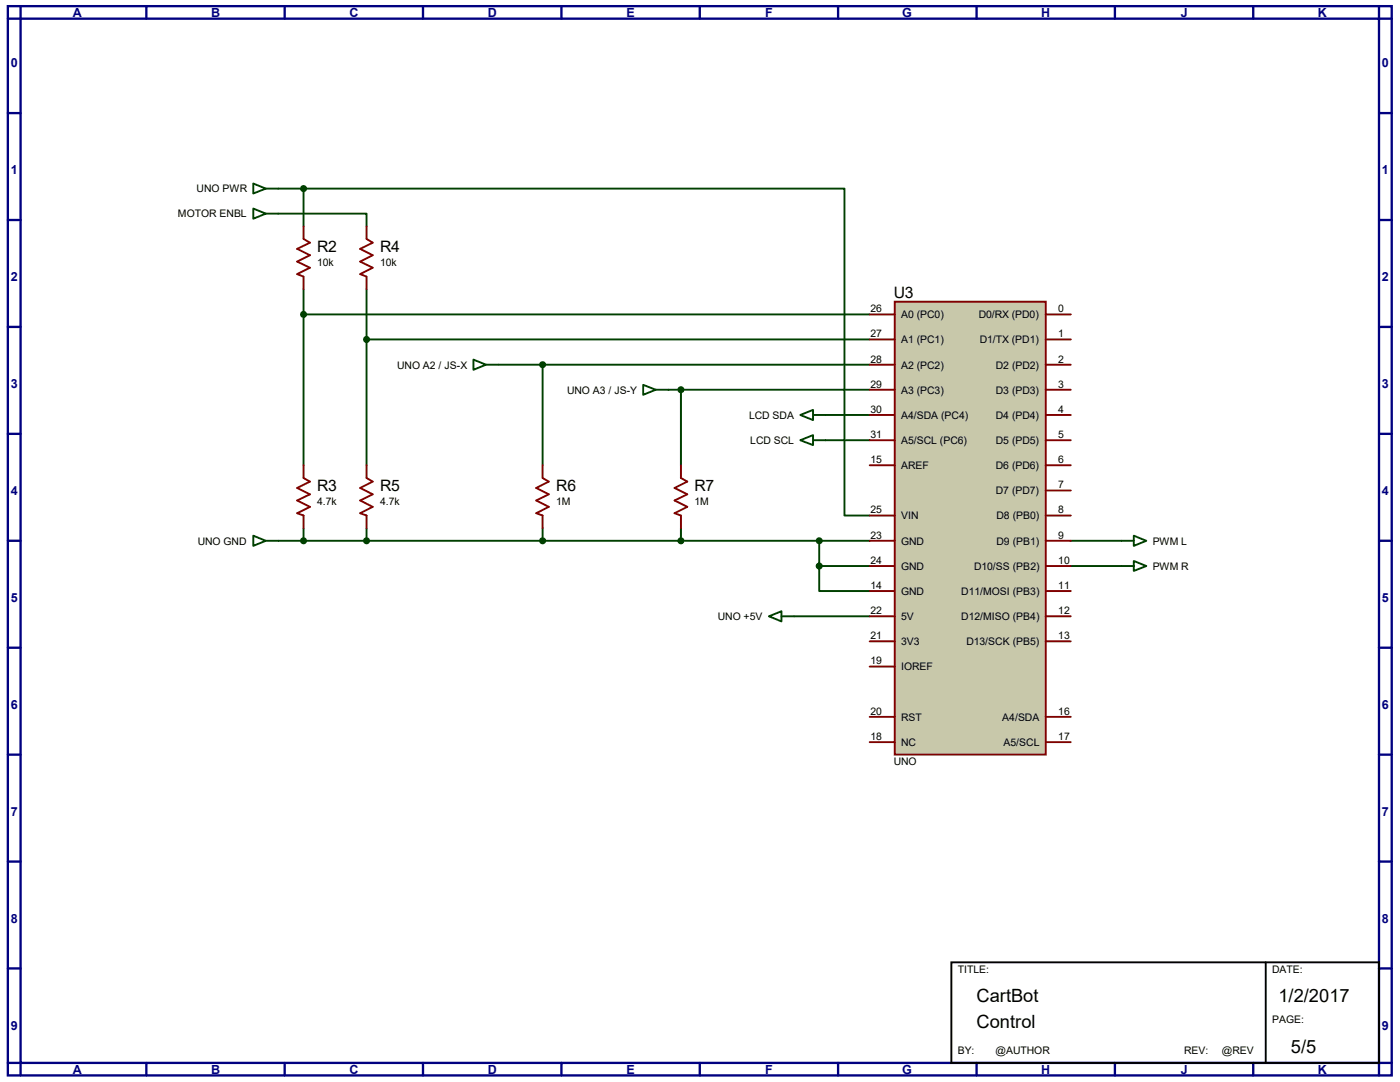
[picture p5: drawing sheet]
<svg xmlns="http://www.w3.org/2000/svg" width="279mm" height="216mm" viewBox="0 0 279 216" stroke-linecap="round" stroke-linejoin="round" font-family="sans-serif">
<g fill="none" stroke="#000080" stroke-width=".47">
<path d="M1.6 1.2h276.1v213.4h-276.1zM4.1 3.7h271.1v208.4h-271.1zM4.1 1.2v2.5h-2.5M29.2 1.2v2.5M56.8 1.2v2.5M84.4 1.2v2.5M112.1 1.2v2.5M139.7 1.2v2.5M167.3 1.2v2.5M194.9 1.2v2.5M222.5 1.2v2.5M250.1 1.2v2.5"/>
<path d="M275.2 1.2v2.5h2.5M1.6 22.6h2.5M275.2 22.6h2.5M1.6 43.9h2.5M275.2 43.9h2.5M1.6 65.2h2.5M275.2 65.2h2.5M1.6 86.6h2.5M275.2 86.6h2.5M1.6 107.9h2.5M275.2 107.9h2.5M1.6 129.2h2.5"/>
<path d="M275.2 129.2h2.5M1.6 150.6h2.5M275.2 150.6h2.5M1.6 171.9h2.5M275.2 171.9h2.5M1.6 193.3h2.5M275.2 193.3h2.5M1.6 212.1h2.5v2.5M29.2 212.1v2.5M56.8 212.1v2.5M84.4 212.1v2.5M112.1 212.1v2.5"/>
<path d="M139.7 212.1v2.5M167.3 212.1v2.5M194.9 212.1v2.5M222.5 212.1v2.5M250.1 212.1v2.5M277.7 212.1h-2.5v2.5"/>
</g>
<path d="M189.9 192h85.3v20.1h-85.3zM252.6 192v20.1" fill="none" stroke="#000" stroke-width=".38"/>
<g fill="none" stroke="#004000" stroke-width=".38">
<path d="M55.5 37.6h5.1M60.6 37.6h107.9v65.3h5.1M60.6 37.6v7.6M55.5 42.6h17.7v2.6M60.6 57.7v35.1M73.2 57.7v35.1M60.6 62.7h113M73.2 67.7h100.4M99.5 72.8h74.1M108.3 72.8v20M133.4 77.8h40.2M135.9 77.8v15"/>
<path d="M164.8 82.8h8.8M164.8 87.8h8.8M55.5 107.9h118.1M60.6 105.4v2.5M73.2 105.4v2.5M108.3 105.4v2.5M135.9 105.4v2.5M163.5 112.9v5h10.1M163.5 112.9h10.1M163.5 107.9v5M213.7 107.9h10.1M213.7 112.9h10.1"/>
<path d="M158.5 123h15.1"/>
</g>
<path d="M178.6 60.2h30.1v90.4h-30.1z" fill="#c8c8aa" stroke="#800000" stroke-width=".38"/>
<g fill="none" stroke="#800000" stroke-width=".38">
<path d="M60.6 45.2v2.5l1.2 .7-2.5 1.3 2.5 1.2-2.5 1.3 2.5 1.2-2.5 1.3 1.3 .5v2.5M73.2 45.2v2.5l1.2 .7-2.5 1.3 2.5 1.2-2.5 1.3 2.5 1.2-2.5 1.3 1.3 .5v2.5M173.6 67.7h5M173.6 62.7h5M173.6 72.8h5M173.6 77.8h5M208.7 67.7h5M208.7 62.7h5M208.7 72.8h5M208.7 77.8h5M60.6 92.8v2.6l1.2 .7-2.5 1.3 2.5 1.2-2.5 1.3 2.5 1.2-2.5 1.3 1.3 .5v2.5M73.2 92.8v2.6l1.2 .7-2.5 1.3 2.5 1.2-2.5 1.3 2.5 1.2-2.5 1.3 1.3 .5v2.5"/>
<path d="M108.3 92.8v2.6l1.2 .7-2.5 1.3 2.5 1.2-2.5 1.3 2.5 1.2-2.5 1.3 1.3 .5v2.5M135.9 92.8v2.6l1.3 .7-2.6 1.3 2.6 1.2-2.6 1.3 2.6 1.2-2.6 1.3 1.3 .5v2.5M173.6 82.8h5M173.6 87.8h5M173.6 92.8h5M208.7 82.8h5M208.7 87.8h5M208.7 92.8h5M208.7 97.9h5M173.6 102.9h5M173.6 107.9h5M173.6 112.9h5"/>
<path d="M173.6 117.9h5M208.7 102.9h5M208.7 107.9h5M208.7 112.9h5M208.7 117.9h5M173.6 123h5M173.6 128h5M173.6 133h5M208.7 123h5M208.7 128h5M173.6 143h5M173.6 148.1h5"/>
<path d="M208.7 143h5M208.7 148.1h5"/>
</g>
<g fill="none" stroke="#004000" stroke-width=".38">
<path d="M50.5 36.6l2.5 1-2.5 1zM53 37.6h2.5M50.5 41.6l2.5 1-2.5 1zM53 42.6h2.5M94.5 71.8l2.5 1-2.5 1zM97 72.8h2.5M128.4 76.8l2.5 1-2.5 1zM130.9 77.8h2.5M159.7 82.8l2.6-1v2zM159.7 87.8l2.6-1v2zM162.3 82.8h2.5M162.3 87.8h2.5"/>
<path d="M50.5 106.9l2.5 1-2.5 1zM53 107.9h2.5M223.8 107.9h2.5M223.8 112.9h2.5M226.3 106.9l2.5 1-2.5 1zM226.3 111.9l2.5 1-2.5 1zM153.5 123l2.5-1v2zM156 123h2.5"/>
</g>
<g fill="#004000" stroke="#004000" stroke-width=".38">
<circle cx="73.2" cy="67.7" r=".51"/>
<circle cx="60.6" cy="62.7" r=".51"/>
<circle cx="60.6" cy="37.6" r=".51"/>
<circle cx="60.6" cy="107.9" r=".51"/>
<circle cx="163.5" cy="107.9" r=".51"/>
<circle cx="163.5" cy="112.9" r=".51"/>
<circle cx="73.2" cy="107.9" r=".51"/>
<circle cx="108.3" cy="107.9" r=".51"/>
<circle cx="135.9" cy="107.9" r=".51"/>
<circle cx="135.9" cy="77.8" r=".51"/>
<circle cx="108.3" cy="72.8" r=".51"/>
</g>
<g font-size="3.6">
<text x="194.9" y="200">CartBot</text>
<text x="255.1" y="200">1/2/2017</text>
<text x="194.9" y="205.1">Control</text>
<text x="257.6" y="210.1">5/5</text>
</g>
<g font-size="3.1">
<text x="63.3" y="50.3">R2</text>
<text x="75.9" y="50.3">R4</text>
<text x="178.4" y="59.4">U3</text>
<text x="63.3" y="98">R3</text>
<text x="75.9" y="98">R5</text>
<text x="111" y="98">R6</text>
<text x="138.6" y="98">R7</text>
</g>
<g font-size="2.5" fill="#000080">
<text x="14.5" y="3.4">A</text>
<text x="42.1" y="3.4">B</text>
<text x="69.7" y="3.4">C</text>
<text x="97.4" y="3.4">D</text>
<text x="125" y="3.4">E</text>
<text x="152.7" y="3.4">F</text>
<text x="180.1" y="3.4">G</text>
<text x="207.8" y="3.4">H</text>
<text x="235.6" y="3.4">J</text>
<text x="263" y="3.4">K</text>
<text x="2.2" y="13.5">0</text>
<text x="275.8" y="13.5">0</text>
<text x="2.2" y="34.8">1</text>
<text x="275.8" y="34.8">1</text>
<text x="2.2" y="56.1">2</text>
<text x="275.8" y="56.1">2</text>
<text x="2.2" y="77.5">3</text>
<text x="275.8" y="77.5">3</text>
<text x="2.2" y="98.8">4</text>
<text x="275.8" y="98.8">4</text>
<text x="2.2" y="120.1">5</text>
<text x="275.8" y="120.1">5</text>
<text x="2.2" y="141.5">6</text>
<text x="275.8" y="141.5">6</text>
<text x="2.2" y="162.8">7</text>
<text x="275.8" y="162.8">7</text>
<text x="2.2" y="184.1">8</text>
<text x="275.8" y="184.1">8</text>
<text x="2.2" y="205.5">9</text>
<text x="275.8" y="205.5">9</text>
<text x="14.5" y="214.3">A</text>
<text x="42.1" y="214.3">B</text>
<text x="69.7" y="214.3">C</text>
<text x="97.4" y="214.3">D</text>
<text x="125" y="214.3">E</text>
<text x="152.7" y="214.3">F</text>
<text x="180.1" y="214.3">G</text>
<text x="207.8" y="214.3">H</text>
<text x="235.6" y="214.3">J</text>
<text x="263" y="214.3">K</text>
</g>
<g font-size="2.1">
<text x="39.2" y="38.4">UNO PWR</text>
<text x="35.5" y="43.4">MOTOR ENBL</text>
<text x="63.3" y="53.1">10k</text>
<text x="75.9" y="53.1">10k</text>
<text x="173.7" y="62.3">26</text>
<text x="179.8" y="63.5">A0 (PC0)</text>
<text x="195.3" y="63.5">D0/RX (PD0)</text>
<text x="211.2" y="62.3">0</text>
<text x="173.7" y="67.3">27</text>
<text x="179.8" y="68.5">A1 (PC1)</text>
<text x="195.5" y="68.5">D1/TX (PD1)</text>
<text x="211.2" y="67.3">1</text>
<text x="79.2" y="73.5">UNO A2 / JS-X</text>
<text x="173.7" y="72.3">28</text>
<text x="173.7" y="77.3">29</text>
<text x="179.8" y="73.5">A2 (PC2)</text>
<text x="198.8" y="73.5">D2 (PD2)</text>
<text x="211.2" y="72.3">2</text>
<text x="211.2" y="77.3">3</text>
<text x="113.2" y="78.5">UNO A3 / JS-Y</text>
<text x="149.5" y="83.6">LCD SDA</text>
<text x="173.7" y="82.4">30</text>
<text x="179.8" y="78.5">A3 (PC3)</text>
<text x="179.8" y="83.6">A4/SDA (PC4)</text>
<text x="198.8" y="78.5">D3 (PD3)</text>
<text x="198.8" y="83.6">D4 (PD4)</text>
<text x="211.2" y="82.4">4</text>
<text x="149.7" y="88.6">LCD SCL</text>
<text x="173.7" y="87.4">31</text>
<text x="179.8" y="88.6">A5/SCL (PC6)</text>
<text x="198.8" y="88.6">D5 (PD5)</text>
<text x="211.2" y="87.4">5</text>
<text x="173.7" y="92.4">15</text>
<text x="179.8" y="93.6">AREF</text>
<text x="198.8" y="93.6">D6 (PD6)</text>
<text x="211.2" y="92.4">6</text>
<text x="63.3" y="100.8">4.7k</text>
<text x="75.9" y="100.8">4.7k</text>
<text x="111" y="100.8">1M</text>
<text x="138.6" y="100.8">1M</text>
<text x="198.8" y="98.6">D7 (PD7)</text>
<text x="211.2" y="97.5">7</text>
<text x="173.7" y="102.4">25</text>
<text x="173.7" y="107.5">23</text>
<text x="179.8" y="103.6">VIN</text>
<text x="198.9" y="103.6">D8 (PB0)</text>
<text x="211.2" y="102.4">8</text>
<text x="211.2" y="107.5">9</text>
<text x="39.5" y="108.7">UNO GND</text>
<text x="173.7" y="112.5">24</text>
<text x="179.8" y="108.7">GND</text>
<text x="179.8" y="113.7">GND</text>
<text x="194.4" y="113.7">D10/SS (PB2)</text>
<text x="198.9" y="108.7">D9 (PB1)</text>
<text x="211.2" y="112.5">10</text>
<text x="230" y="108.7">PWM L</text>
<text x="230" y="113.7">PWM R</text>
<text x="173.7" y="117.5">14</text>
<text x="179.8" y="118.7">GND</text>
<text x="191.9" y="118.7">D11/MOSI (PB3)</text>
<text x="211.2" y="117.5">11</text>
<text x="143.3" y="123.7">UNO +5V</text>
<text x="173.7" y="122.6">22</text>
<text x="179.8" y="123.7">5V</text>
<text x="191.9" y="123.7">D12/MISO (PB4)</text>
<text x="211.2" y="122.6">12</text>
<text x="173.7" y="127.6">21</text>
<text x="179.8" y="128.7">3V3</text>
<text x="192.9" y="128.7">D13/SCK (PB5)</text>
<text x="211.2" y="127.6">13</text>
<text x="173.7" y="132.6">19</text>
<text x="179.8" y="133.8">IOREF</text>
<text x="173.7" y="142.6">20</text>
<text x="179.8" y="143.8">RST</text>
<text x="200" y="143.8">A4/SDA</text>
<text x="211.2" y="142.6">16</text>
<text x="173.7" y="147.7">18</text>
<text x="179.8" y="148.8">NC</text>
<text x="200.3" y="148.8">A5/SCL</text>
<text x="211.2" y="147.7">17</text>
<text x="178.4" y="152.7">UNO</text>
<text x="191.1" y="194.1">TITLE:</text>
<text x="253.9" y="194.1">DATE:</text>
<text x="253.9" y="204.1">PAGE:</text>
<text x="191.1" y="210.4">BY:</text>
<text x="198.7" y="210.4">@AUTHOR</text>
<text x="236.3" y="210.4">REV:</text>
<text x="243.8" y="210.4">@REV</text>
</g>
</svg>
